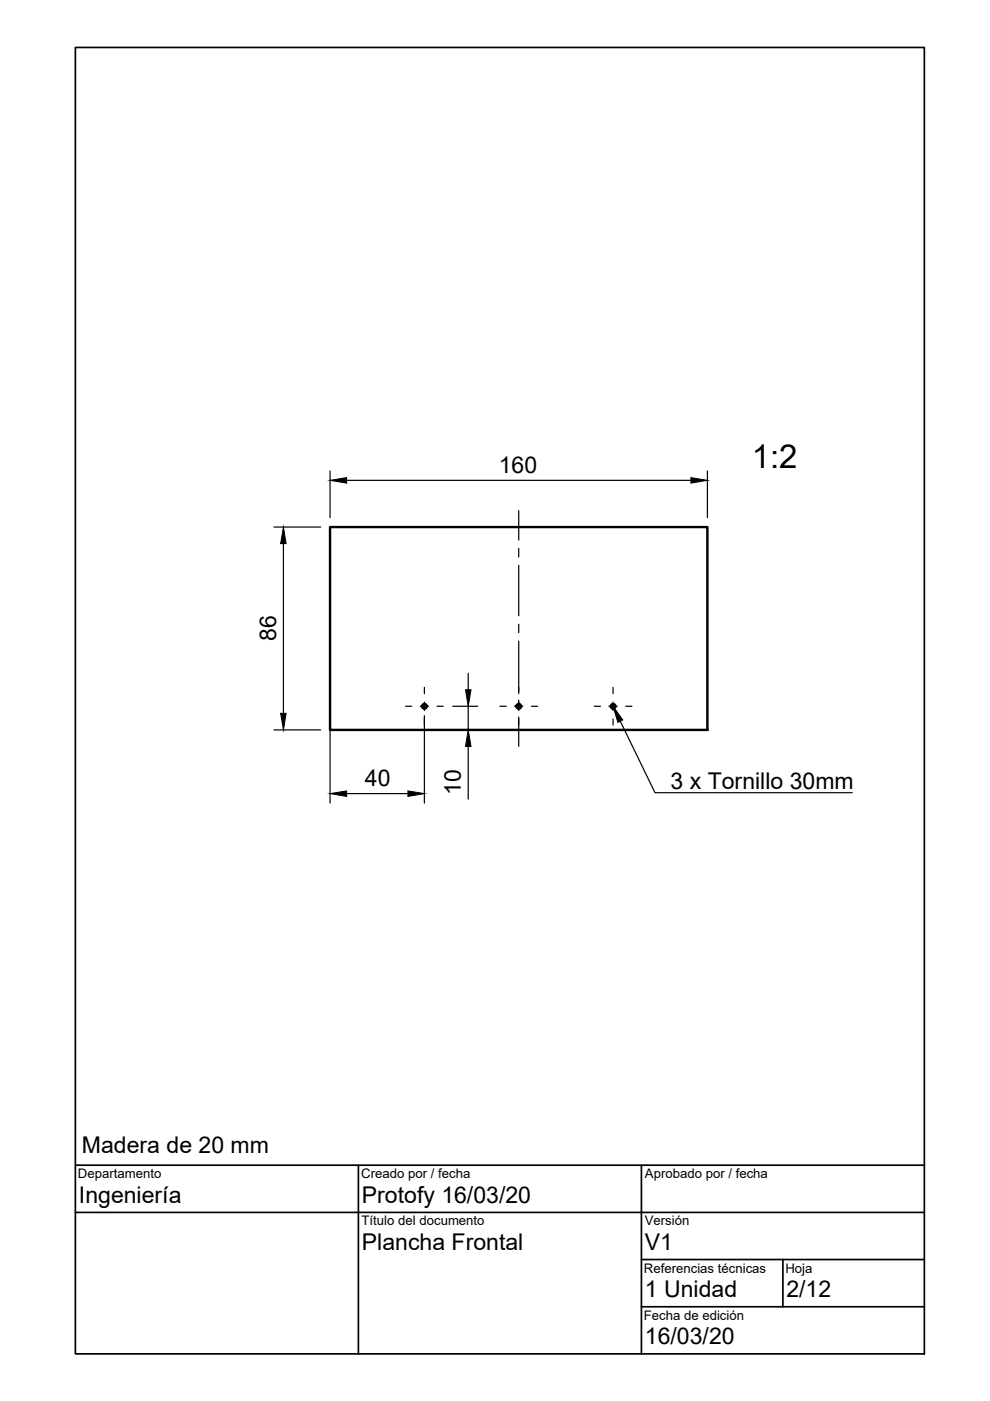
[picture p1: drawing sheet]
<svg xmlns="http://www.w3.org/2000/svg" width="210mm" height="297mm" viewBox="0 0 210 297" stroke-linecap="round" stroke-linejoin="round" font-family="sans-serif">
<!-- layer: Visible -->
<g fill="none" stroke="#000" stroke-width=".51">
<path d="M70 111.7h80v43.1h-80z"/>
<circle cx="90" cy="149.8" r=".5"/>
<circle cx="110" cy="149.8" r=".5"/>
<circle cx="130" cy="149.8" r=".5"/>
</g>
<!-- layer: TitleBlock -->
<path d="M16 10.1h180v276.9h-180zM16 257.1h180M16 247h180M76 247v40M136 247v40M136 267h60M136 277.1h60M166 267v10.1" fill="none" stroke="#000" stroke-width=".36"/>
<!-- layer: Dimensions -->
<g fill="none" stroke="#000" stroke-width=".25">
<path d="M70 99.9v9.9M150 99.9v9.9M58.1 111.7h9.9M60.1 115.3v35.9M73.5 101.8h73M58.1 154.8h9.9M70 140.1v30.2M90 151.8v18.5M96 149.7h5.3M99.3 142.8v3.4M99.3 149.7v5.1M99.3 158.2v11.2"/>
<path d="M73.5 168.3h13"/>
</g>
<path d="M60.1 111.7l.6 3.6h-1.2zM70 101.8l3.5-.5v1.1zM146.5 101.3l3.5 .5-3.5 .6zM59.5 151.2h1.2l-.6 3.6zM98.7 146.2h1.2l-.6 3.5zM99.3 154.8l.6 3.4h-1.2zM70 168.3l3.5-.6v1.2zM86.5 167.7l3.5 .6-3.5 .6z" fill="#000" stroke="#000" stroke-width=".21"/>
<!-- layer: Center Lines -->
<g fill="none" stroke="#000" stroke-width=".25">
<path d="M110 108.3v6.2M110 116.3v1.8M110 119.9v10.7M110 132.4v1.7M110 135.9v11.2M86 149.7h1.3M89.1 149.7h1.8M90 145.7v1.4M90 148.9v1.8M90 152.4v1.3M92.7 149.7h1.3M106 149.7h1.3"/>
<path d="M109.1 149.7h1.8M110 148.4v2.3M110 152v6.2M112.7 149.7h1.3M126 149.7h1.3M129.1 149.7h1.8M130 145.7v1.4M130 148.9v1.8M130 152.4v1.3M132.7 149.7h1.3"/>
</g>
<!-- layer: Annotations -->
<path d="M130 149.7l2 2.9-1 .5z" fill="#000" stroke="#000" stroke-width=".21"/>
<path d="M131.5 152.9l7.4 15.2h41.8" fill="none" stroke="#000" stroke-width=".25"/>
<text font-size="7" x="159.4" y="99.2">1:2</text>
<g font-size="4.9">
<text x="105.7" y="100.3">160</text>
<text x="58.5" y="136" transform="rotate(-90 58.5 136)">86</text>
<text x="77.4" y="166.7">40</text>
<text x="142.2" y="167.4">3 x Tornillo 30mm</text>
<text x="97.7" y="168.5" transform="rotate(-90 97.7 168.5)">10</text>
<text x="17.4" y="244.4">Madera de 20 mm</text>
<text x="16.7" y="255">Ingeniería</text>
<text x="76.7" y="255">Protofy 16/03/20</text>
<text x="76.7" y="265.1">Plancha Frontal</text>
<text x="136.7" y="265.1">V1</text>
<text x="136.7" y="275">1 Unidad</text>
<text x="166.7" y="275">2/12</text>
<text x="136.7" y="285.1">16/03/20</text>
</g>
<g font-size="2.8">
<text x="16.5" y="249.8">Departamento</text>
<text x="76.6" y="249.8">Creado por / fecha</text>
<text x="136.7" y="249.8">Aprobado por / fecha</text>
<text x="76.7" y="259.8">Título del documento</text>
<text x="136.7" y="259.8">Versión</text>
<text x="136.5" y="269.8">Referencias técnicas</text>
<text x="166.5" y="269.8">Hoja</text>
<text x="136.5" y="279.8">Fecha de edición</text>
</g>
</svg>
